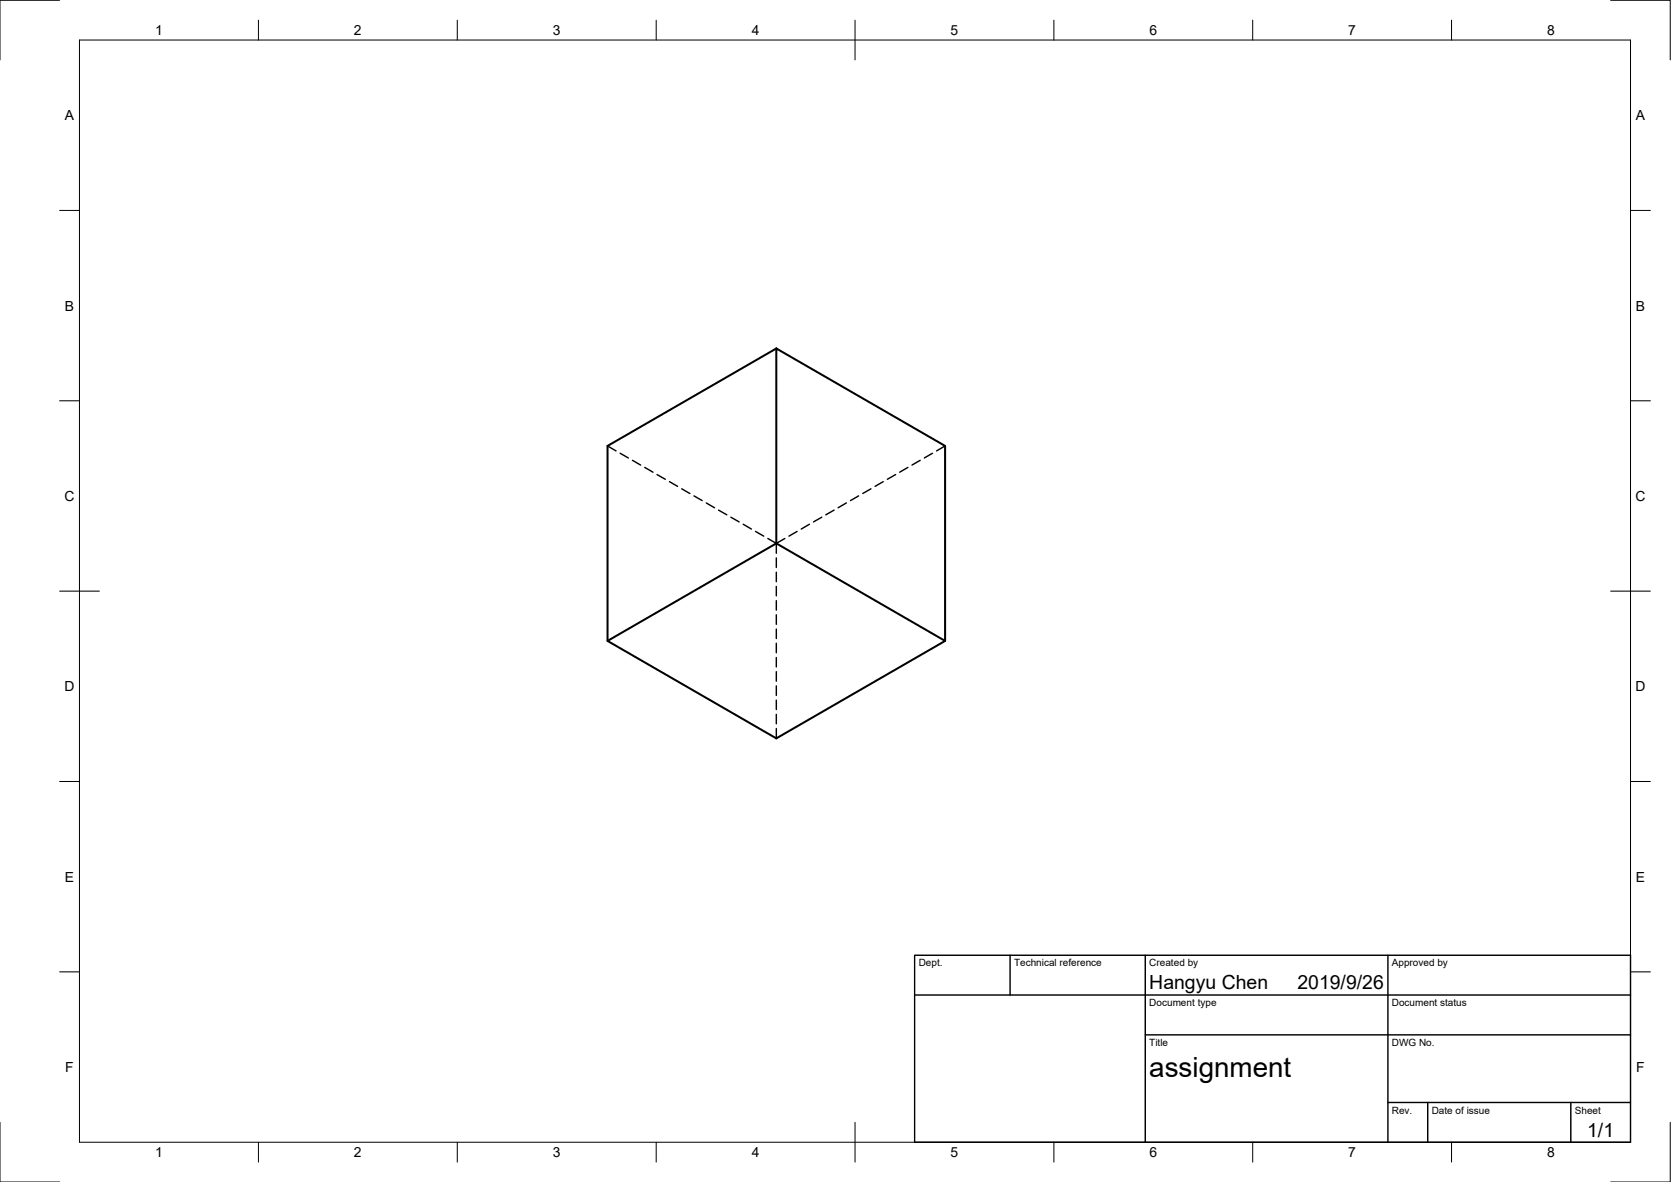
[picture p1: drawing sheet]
<svg xmlns="http://www.w3.org/2000/svg" width="420mm" height="297mm" viewBox="0 0 420 297" stroke-linecap="round" stroke-linejoin="round" font-family="sans-serif">
<!-- layer: Visible -->
<path d="M195.2 87.6l-42.4 24.5v49l42.4 24.5 42.4-24.5M195.2 87.6l42.4 24.5v49l-42.4-24.5zM195.2 136.6l-42.4 24.5" fill="none" stroke="#000" stroke-width=".51"/>
<!-- layer: Hidden -->
<g fill="none" stroke="#000" stroke-width=".36">
<path d="M152.8 112.1l2.1 1.2M155.9 113.9l2.1 1.2M159 115.7l2.1 1.2M162.1 117.5l2.1 1.2M165.2 119.3l2.1 1.1M225.2 119.3l-2.1 1.1M228.3 117.5l-2.1 1.2M231.4 115.7l-2.1 1.2M234.5 113.9l-2.1 1.2M237.6 112.1l-2.1 1.2M168.3 121l2.1 1.2M171.4 122.8l2.1 1.2"/>
<path d="M174.5 124.6l2.1 1.2M177.6 126.4l2.1 1.2M180.7 128.2l2.1 1.2M183.8 130l2 1.2M186.9 131.7l2 1.3M190 133.5l2 1.2M193.1 135.3l2.1 1.3M195.2 136.6v2.4M197.3 135.3l-2.1 1.3M200.4 133.5l-2 1.2M203.5 131.7l-2 1.3M206.6 130l-2 1.2"/>
<path d="M209.7 128.2l-2.1 1.2M212.8 126.4l-2.1 1.2M215.9 124.6l-2.1 1.2M219 122.8l-2.1 1.2M222.1 121l-2.1 1.2M195.2 140.2v2.4M195.2 143.8v2.4M195.2 147.4v2.3M195.2 150.9v2.4M195.2 154.5v2.4M195.2 158.1v2.4M195.2 161.7v2.3"/>
<path d="M195.2 165.2v2.4M195.2 168.8v2.4M195.2 172.4v2.4M195.2 175.9v2.4M195.2 179.5v2.4M195.2 183.1v2.5"/>
</g>
<!-- layer: Border -->
<g fill="none" stroke="#000" stroke-width=".25">
<path d="M15 .1h-15v15M20 10.1h390v276.9h-390zM65 5.1v5M115 5.1v5M165 5.1v5M215 5.1v10M265 5.1v5M315 5.1v5M365 5.1v5M405 .1h15v15M15 52.9h5M410 52.9h5"/>
<path d="M15 100.7h5M410 100.7h5M15 148.6h10M405 148.6h10M15 196.4h5M410 196.4h5M15 244.2h5M410 244.2h5M0 282.1v14.9h15M65 287v5M115 287v5M165 287v5"/>
<path d="M215 282.1v9.9M265 287v5M315 287v5M365 287v5M420 282.1v14.9h-15"/>
</g>
<!-- layer: TitleBlock -->
<path d="M230 240.1h180v46.9h-180zM230 250h180M254 240.1v9.9M288 240.1v46.9M349 240.1v46.9M288 260.1h122M349 277.1h61M359 277.1v9.9M395 277.1v9.9" fill="none" stroke="#000" stroke-width=".36"/>
<text font-size="7" x="289" y="270.6">assignment</text>
<g font-size="4.9">
<text x="289" y="248.5">Hangyu Chen</text>
<text x="326.2" y="248.5">2019/9/26</text>
<text x="399.1" y="285.7">1/1</text>
</g>
<g font-size="3.5">
<text x="39" y="8.8">1</text>
<text x="89" y="8.8">2</text>
<text x="139" y="8.8">3</text>
<text x="189" y="8.8">4</text>
<text x="239" y="8.8">5</text>
<text x="289" y="8.8">6</text>
<text x="339" y="8.8">7</text>
<text x="389" y="8.8">8</text>
<text x="16.3" y="30.2">A</text>
<text x="411.3" y="30.2">A</text>
<text x="16.3" y="78">B</text>
<text x="411.3" y="78">B</text>
<text x="16.2" y="125.9">C</text>
<text x="411.2" y="125.9">C</text>
<text x="16.2" y="173.7">D</text>
<text x="411.2" y="173.7">D</text>
<text x="16.3" y="221.6">E</text>
<text x="411.3" y="221.6">E</text>
<text x="16.4" y="269.4">F</text>
<text x="411.4" y="269.4">F</text>
<text x="39" y="290.8">1</text>
<text x="89" y="290.8">2</text>
<text x="139" y="290.8">3</text>
<text x="189" y="290.8">4</text>
<text x="239" y="290.8">5</text>
<text x="289" y="290.8">6</text>
<text x="339" y="290.8">7</text>
<text x="389" y="290.8">8</text>
</g>
<g font-size="2.5">
<text x="231" y="242.9">Dept.</text>
<text x="255" y="242.9">Technical reference</text>
<text x="289" y="242.9">Created by</text>
<text x="350" y="242.9">Approved by</text>
<text x="289" y="252.8">Document type</text>
<text x="350" y="252.8">Document status</text>
<text x="289" y="262.9">Title</text>
<text x="350" y="262.9">DWG No.</text>
<text x="350" y="279.9">Rev.</text>
<text x="360" y="279.9">Date of issue</text>
<text x="396" y="279.9">Sheet</text>
</g>
</svg>
